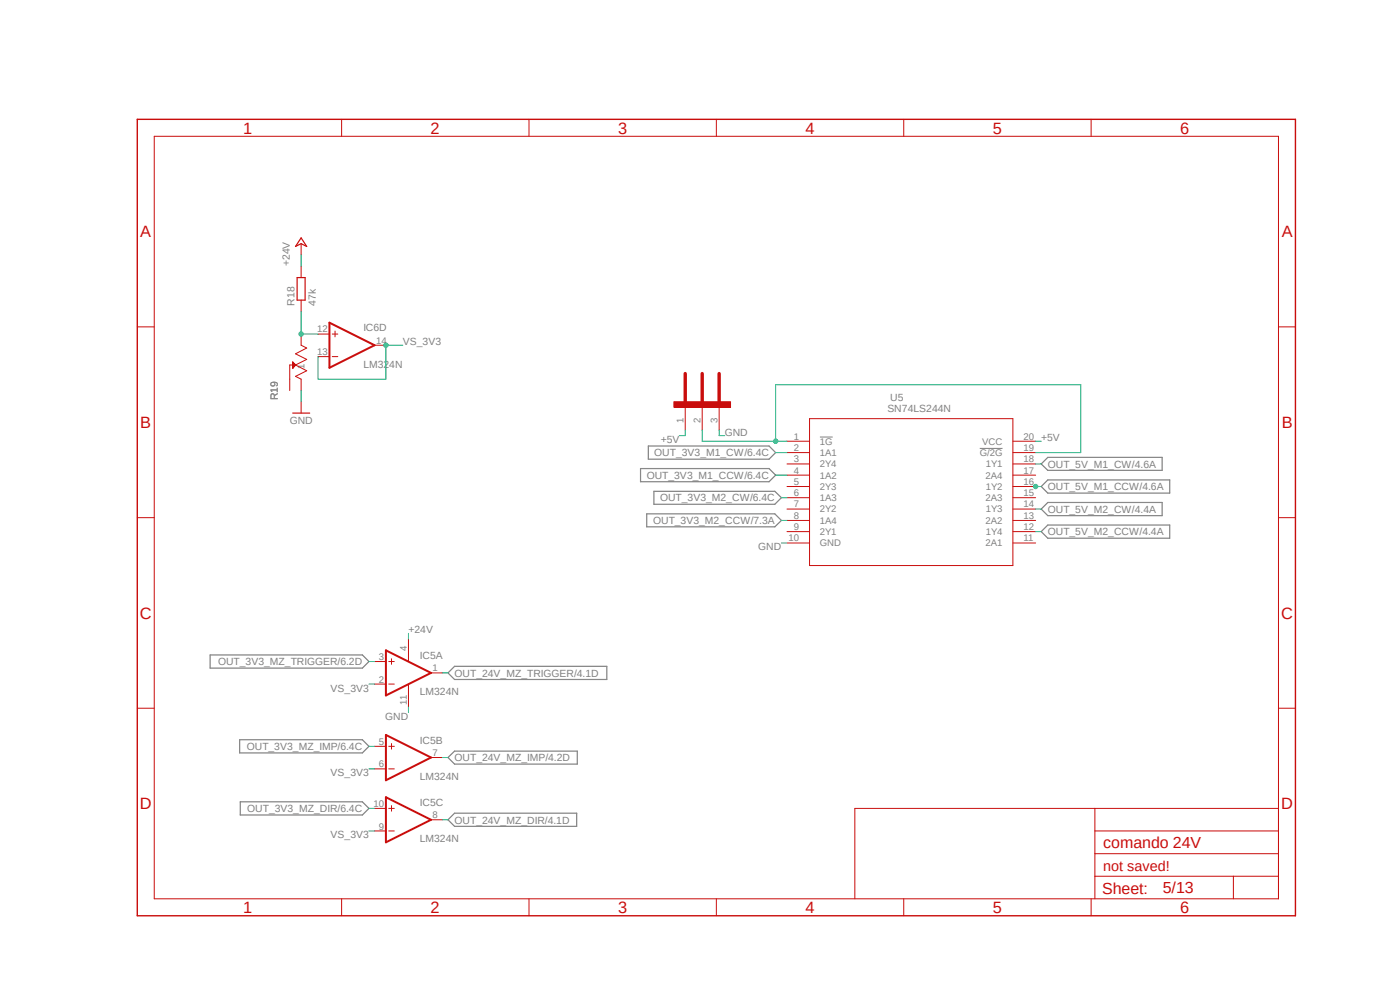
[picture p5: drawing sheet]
<svg xmlns="http://www.w3.org/2000/svg" width="297mm" height="210mm" viewBox="0 0 297 210" stroke-linecap="round" stroke-linejoin="round" font-family="sans-serif">
<path d="M28.6 25l246.6 169.8M275.2 25l-246.6 169.8" fill="none" stroke="#fff" stroke-width=".21"/>
<path d="M173.9 92.7h2.8M207.9 95.1h4.8" fill="none" stroke="#808080" stroke-width=".21"/>
<g fill="none" stroke="#808080" stroke-width=".25">
<path d="M135.9 99.4h27.3l1.3 1.4-1.3 1.4h-27.3zM137.5 94.6h25.7l1.3 1.4-1.3 1.4h-25.7zM222.3 97h24.2v2.8h-24.2l-1.4-1.4zM137.2 109h27.2l1.4 1.4-1.4 1.4h-27.2zM138.7 104.2h25.7l1.4 1.4-1.4 1.4h-25.7zM222.3 106.6h24.2v2.8h-24.2l-1.4-1.4zM222.3 101.8h25.9v2.8h-25.9l-1.4-1.4zM222.3 111.4h25.9v2.8h-25.9l-1.4-1.4zM44.6 138.9h32.3l1.4 1.4-1.4 1.4h-32.3zM50.8 156.9h26.1l1.4 1.4-1.4 1.4h-26.1zM96.4 141.4h32.3v2.7h-32.3l-1.4-1.4zM51 170.1h25.9l1.4 1.4-1.4 1.4h-25.9z"/>
<path d="M95 160.7l1.4-1.4h26.1v2.8h-26.1zM96.4 172.5h25.9v2.8h-25.9l-1.4-1.4z"/>
</g>
<g fill="none" stroke="#c90d0c" stroke-width=".21">
<path d="M32.7 28.9h238.5v161.8h-238.5zM72.5 25.3v3.6M112.2 25.3v3.6M152 25.3v3.6M191.7 25.3v3.6M231.5 25.3v3.6M63.9 51.7v2.4M63.9 56.5v2.4M29.1 69.3h3.6M62.1 76.8l.6 .6M62.1 76.8v1.2M62.1 78v.1"/>
<path d="M62.1 78h.1M62.1 77.9h.2M62.1 77.8h.2M62.1 77.8h.3M62.1 77.6h.4M62.1 77.6h.5M62.1 77.4h.6M62.1 77.3h.5M62.1 77.2h.4M62.1 77.2h.3M62.1 77.1h.3M62.1 77l.3 .1"/>
<path d="M62.1 77h.2M62.1 77h.1M62.1 76.9h.1M62.2 77.9h-.1M62.4 77.7h-.3M62.7 77.5h-.6M62.7 77.4l2.4 1.3-2.4 1.1 1.2 .6v2.4M62.7 77.4h-1.2v5.4M62.7 77.4l-.6 .6M63.9 63.7v2.3M63.9 70.9v2.3l1.2 .6-2.4 1.3 2.4 1.1-2.4 1.2M67.5 70.9h2.4"/>
<path d="M67.5 75.6h2.4M70.5 70.9h1.2M70.5 75.6h1.2M71.1 70.2v1.3M79.5 73.2h2.4M271.2 69.3h3.6M63.9 85.2v2.4M167 93.6h4.7M167 96h4.7M167 98.4h4.7M171.7 88.8h43.2v31.2h-43.2zM214.9 93.6h4.8"/>
<path d="M214.9 96h4.8M214.9 98.4h4.8M29.1 109.8h3.6M167 100.8h4.7M167 103.2h4.7M167 105.6h4.7M167 108h4.7M167 110.4h4.7M167 112.8h4.7M167 115.2h4.7M214.9 100.8h4.8M214.9 103.2h4.8"/>
<path d="M214.9 105.6h4.8M214.9 108h4.8M214.9 110.4h4.8M214.9 112.8h4.8M214.9 115.2h4.8M271.2 109.8h3.6M83.1 139.7v1.2M86.7 135.6v4.7M29.1 150.2h3.6M79.5 140.3h2.4M79.5 145.1h2.4M79.5 158.3h2.4"/>
<path d="M82.5 140.3h1.2M82.5 145.1h1.2M82.5 158.3h1.2M83.1 157.7v1.2M86.7 145.1v4.8M91.4 142.7h2.5M271.2 150.2h3.6M79.5 171.5h2.4M79.5 176.3h2.4M79.5 163.1h2.4M82.5 171.5h1.2M82.5 176.3h1.2"/>
<path d="M82.5 163.1h1.2M83.1 170.9v1.2M91.4 160.7h2.5M91.4 173.9h2.5M232.3 171.5v19.2M232.3 176.3h38.9M271.2 171.5h-89.8v19.2M72.5 190.7v3.6M112.2 190.7v3.6M152 190.7v3.6M191.7 190.7v3.6M231.5 190.7v3.6"/>
<path d="M232.3 185.9h38.9M232.3 181.1h38.9M261.7 185.9v4.8"/>
</g>
<path d="M29.1 25.3h245.7v169h-245.7z" fill="none" stroke="#c90d0c" stroke-width=".3"/>
<path d="M69.9 68.5l9.6 4.7-9.6 4.8zM81.9 138l9.5 4.7-9.5 4.8zM81.9 155.9l9.5 4.8-9.5 4.8zM81.9 169.1l9.5 4.8-9.5 4.8z" fill="none" stroke="#c90d0c" stroke-width=".42"/>
<path d="M63 58.9h1.7v4.8h-1.7zM63.9 50.5l1.2 1.8-1.2-.6-1.2 .6zM62.1 87.6h3.6" fill="none" stroke="#c90d0c" stroke-width=".25"/>
<path d="M143 85.2h12v1.2h-12z" fill-rule="evenodd" fill="#c90d0c"/>
<path d="M143 85.2h12v1.2h-12zM145.4 86.4v4.8M149 86.4v4.8M152.6 86.4v4.8" fill="none" stroke="#c90d0c" stroke-width=".21"/>
<path d="M145.4 79.2v6M149 79.2v6M152.6 79.2v6" fill="none" stroke="#c90d0c" stroke-width=".72"/>
<path d="M63.9 54.1v2.4M85.5 73.2h-3.6v7.2h-14.4v-4.8M63.9 82.8v2.4M152.6 91.2v1.2h1.2M165.8 115.2h1.2M86.7 134.4v1.2M78.3 145.1h1.2M86.7 149.9v1.2M78.3 163.1h1.2M78.3 176.3h1.2" fill="none" stroke="#0dab76" stroke-width=".21"/>
<circle cx="81.9" cy="73.2" r=".46" fill="#0dab76"/>
<g fill="none" stroke="#0dab76" stroke-width=".21">
<path d="M63.9 66v4.9h3.6M78.3 140.3h1.2M78.3 158.3h1.2M93.9 142.7h1.1M78.3 171.5h1.2M93.9 160.7h1.1M93.9 173.9h1.1"/>
<circle cx="81.9" cy="73.2" r=".46"/>
</g>
<circle cx="63.9" cy="70.9" r=".46" fill="#0dab76"/>
<g fill="none" stroke="#0dab76" stroke-width=".21">
<path d="M145.4 91.2v1.2h-1.2M164.5 96h2.5M219.7 93.6h1.2M219.7 98.4h1.2M164.5 100.8h2.5M219.7 103.2h1.2"/>
<circle cx="63.9" cy="70.9" r=".46"/>
</g>
<circle cx="219.7" cy="103.2" r=".46" fill="#0dab76"/>
<g fill="none" stroke="#0dab76" stroke-width=".21">
<path d="M149 91.2v2.4h18M164.5 93.6v-12h64.8v14.4h-9.6M165.8 105.6h1.2M165.8 110.4h1.2M219.7 108h1.2M219.7 112.8h1.2"/>
<circle cx="219.7" cy="103.2" r=".46"/>
</g>
<circle cx="164.6" cy="93.6" r=".46" fill="#0dab76"/>
<circle cx="164.6" cy="93.6" r=".46" fill="none" stroke="#0dab76" stroke-width=".21"/>
<g font-size="3.5" fill="#c90d0c">
<text x="51.6" y="28.3">1</text>
<text x="91.4" y="28.3">2</text>
<text x="131.1" y="28.3">3</text>
<text x="170.9" y="28.3">4</text>
<text x="210.7" y="28.3">5</text>
<text x="250.4" y="28.3">6</text>
<text x="29.8" y="50.4">A</text>
<text x="271.9" y="50.4">A</text>
<text x="29.8" y="90.8">B</text>
<text x="271.9" y="90.8">B</text>
<text x="29.7" y="131.2">C</text>
<text x="271.8" y="131.2">C</text>
<text x="29.7" y="171.7">D</text>
<text x="271.8" y="171.7">D</text>
<text x="51.6" y="193.7">1</text>
<text x="91.4" y="193.7">2</text>
<text x="131.1" y="193.7">3</text>
<text x="170.9" y="193.7">4</text>
<text x="210.7" y="193.7">5</text>
<text x="250.4" y="193.7">6</text>
</g>
<g font-size="3.4" fill="#c90d0c">
<text x="234.1" y="179.9">comando 24V</text>
<text x="233.9" y="189.6">Sheet:</text>
<text x="246.7" y="189.5">5/13</text>
</g>
<text font-size="3" fill="#c90d0c" x="234.1" y="184.7">not saved!</text>
<g font-size="2.2" fill="#808080">
<text x="61.5" y="56.5" transform="rotate(-90 61.5 56.5)">+24V</text>
<text x="62.5" y="64.9" transform="rotate(-90 62.5 64.9)">R18</text>
<text x="67" y="64.9" transform="rotate(-90 67 64.9)">47k</text>
<text x="77.1" y="70.2">IC6D</text>
<text x="85.5" y="73.2">VS_3V3</text>
<text x="77.1" y="78">LM324N</text>
<text x="58.9" y="84.9" transform="rotate(-90 58.9 84.9)">R19</text>
<text x="188.3" y="87.4">SN74LS244N</text>
<text x="188.8" y="85">U5</text>
<text x="61.5" y="90">GND</text>
<text x="140.2" y="94">+5V</text>
<text x="153.8" y="92.4">GND</text>
<text x="137.2" y="101.6">OUT_3V3_M1_CCW/6.4C</text>
<text x="138.8" y="96.8">OUT_3V3_M1_CW/6.4C</text>
<text x="222.3" y="99.2">OUT_5V_M1_CW/4.6A</text>
<text x="140" y="106.4">OUT_3V3_M2_CW/6.4C</text>
<text x="222.3" y="104">OUT_5V_M1_CCW/4.6A</text>
<text x="138.6" y="111.2">OUT_3V3_M2_CCW/7.3A</text>
<text x="222.3" y="108.8">OUT_5V_M2_CW/4.4A</text>
<text x="222.3" y="113.6">OUT_5V_M2_CCW/4.4A</text>
<text x="160.9" y="116.8">GND</text>
<text x="86.7" y="134.4">+24V</text>
<text x="46.3" y="141.1">OUT_3V3_MZ_TRIGGER/6.2D</text>
<text x="89.1" y="139.7">IC5A</text>
<text x="96.4" y="143.6">OUT_24V_MZ_TRIGGER/4.1D</text>
<text x="70.1" y="146.7">VS_3V3</text>
<text x="89.1" y="147.5">LM324N</text>
<text x="81.7" y="152.7">GND</text>
<text x="52.4" y="159.1">OUT_3V3_MZ_IMP/6.4C</text>
<text x="89.1" y="157.7">IC5B</text>
<text x="96.4" y="161.5">OUT_24V_MZ_IMP/4.2D</text>
<text x="70.1" y="164.7">VS_3V3</text>
<text x="89.1" y="165.5">LM324N</text>
<text x="52.5" y="172.3">OUT_3V3_MZ_DIR/6.4C</text>
<text x="89.1" y="170.9">IC5C</text>
<text x="70.1" y="177.8">VS_3V3</text>
<text x="89.1" y="178.7">LM324N</text>
<text x="96.4" y="174.7">OUT_24V_MZ_DIR/4.1D</text>
</g>
<g font-size="2" fill="#808080">
<text x="67.3" y="70.5">12</text>
<text x="67.3" y="75.3">13</text>
<text x="79.8" y="72.9">14</text>
<text x="64.6" y="78.2" transform="rotate(-90 64.6 78.2)">1</text>
<text x="145" y="89.8" transform="rotate(-90 145 89.8)">1</text>
<text x="148.6" y="89.8" transform="rotate(-90 148.6 89.8)">2</text>
<text x="152.2" y="89.8" transform="rotate(-90 152.2 89.8)">3</text>
<text x="168.4" y="93.3">1</text>
<text x="168.4" y="95.7">2</text>
<text x="173.9" y="94.3">1G</text>
<text x="208.4" y="94.3">VCC</text>
<text x="217.1" y="95.7">19</text>
<text x="217.1" y="93.3">20 +5V</text>
<text x="168.4" y="98.1">3</text>
<text x="168.4" y="100.5">4</text>
<text x="173.9" y="96.7">1A1</text>
<text x="173.9" y="99.1">2Y4</text>
<text x="173.9" y="101.5">1A2</text>
<text x="207.9" y="96.7">G/2G</text>
<text x="209" y="101.5">2A4</text>
<text x="209.1" y="99.1">1Y1</text>
<text x="217.1" y="100.5">17</text>
<text x="217.1" y="98.1">18</text>
<text x="168.4" y="102.9">5</text>
<text x="168.4" y="105.3">6</text>
<text x="168.4" y="107.7">7</text>
<text x="173.9" y="103.9">2Y3</text>
<text x="173.9" y="106.3">1A3</text>
<text x="209" y="106.3">2A3</text>
<text x="209.1" y="103.9">1Y2</text>
<text x="217.1" y="107.7">14</text>
<text x="217.1" y="105.3">15</text>
<text x="217.1" y="102.9">16</text>
<text x="168.4" y="110.1">8</text>
<text x="168.4" y="112.4">9</text>
<text x="173.9" y="108.7">2Y2</text>
<text x="173.9" y="111.1">1A4</text>
<text x="173.9" y="113.5">2Y1</text>
<text x="209" y="111.1">2A2</text>
<text x="209.1" y="113.5">1Y4</text>
<text x="209.1" y="108.7">1Y3</text>
<text x="217.1" y="112.4">12</text>
<text x="217.1" y="110.1">13</text>
<text x="167.3" y="114.9">10</text>
<text x="173.9" y="115.9">GND</text>
<text x="209" y="115.9">2A1</text>
<text x="217.1" y="114.9">11</text>
<text x="80.4" y="140">3</text>
<text x="86.3" y="138.1" transform="rotate(-90 86.3 138.1)">4</text>
<text x="91.8" y="142.4">1</text>
<text x="80.4" y="144.8">2</text>
<text x="86.3" y="149.5" transform="rotate(-90 86.3 149.5)">11</text>
<text x="80.4" y="158">5</text>
<text x="91.8" y="160.4">7</text>
<text x="80.4" y="162.8">6</text>
<text x="79.2" y="171.2">10</text>
<text x="91.8" y="173.6">8</text>
<text x="80.4" y="176">9</text>
</g>
</svg>
